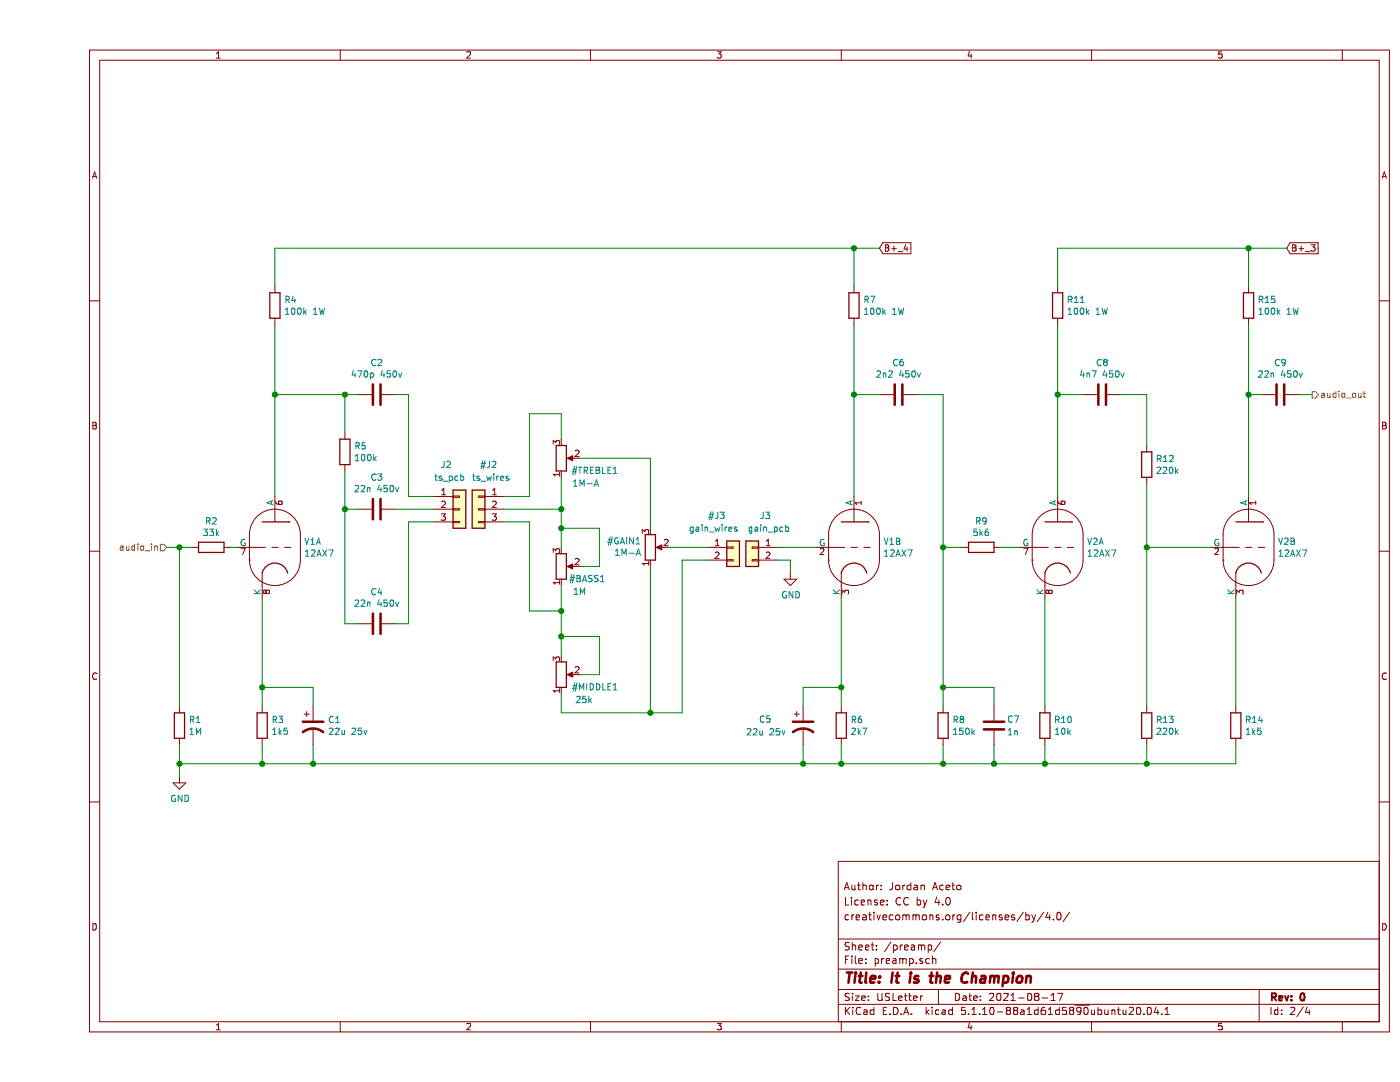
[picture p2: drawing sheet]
EESchema Schematic File Version 4
EELAYER 30 0
EELAYER END
$Descr USLetter 11000 8500
encoding utf-8
Sheet 2 4
Title "It is the Champion"
Date "2021-08-17"
Rev "0"
Comp ""
Comment1 "creativecommons.org/licenses/by/4.0/"
Comment2 "License: CC by 4.0"
Comment3 "Author: Jordan Aceto"
Comment4 ""
$EndDescr
Wire Wire Line
	1850 2550 1850 3100
$Comp
L Device:R R3
U 1 1
P 1750 5700
F 0 "R3" H 1820 5746 50  0000 L CNN
F 1 "1k5" H 1820 5655 50  0000 L CNN
F 2 "Resistor_THT:R_Axial_DIN0414_L11.9mm_D4.5mm_P20.32mm_Horizontal" V 1680 5700 50  0001 C CNN
F 3 "~" H 1750 5700 50  0001 C CNN
	1    1750 5700
	1    0    0    -1  
$EndComp
$Comp
L Device:CP1 C1
U 1 1
P 2150 5700
F 0 "C1" H 2265 5746 50  0000 L CNN
F 1 "22u 25v" H 2265 5655 50  0000 L CNN
F 2 "Capacitor_THT:CP_Radial_D6.3mm_P2.50mm" H 2150 5700 50  0001 C CNN
F 3 "~" H 2150 5700 50  0001 C CNN
	1    2150 5700
	1    0    0    -1  
$EndComp
Wire Wire Line
	2150 5550 2150 5400
Wire Wire Line
	2150 5400 1750 5400
Wire Wire Line
	1750 5400 1750 5550
Wire Wire Line
	1750 5400 1750 4700
Connection ~ 1750 5400
Wire Wire Line
	1750 5850 1750 6000
Wire Wire Line
	1750 6000 2150 6000
Wire Wire Line
	2150 6000 2150 5850
$Comp
L Device:R R2
U 1 1
P 1350 4300
F 0 "R2" V 1143 4300 50  0000 C CNN
F 1 "33k" V 1234 4300 50  0000 C CNN
F 2 "Resistor_THT:R_Axial_DIN0414_L11.9mm_D4.5mm_P20.32mm_Horizontal" V 1280 4300 50  0001 C CNN
F 3 "~" H 1350 4300 50  0001 C CNN
	1    1350 4300
	0    1    1    0   
$EndComp
$Comp
L Device:R R1
U 1 1
P 1100 5700
F 0 "R1" H 1170 5746 50  0000 L CNN
F 1 "1M" H 1170 5655 50  0000 L CNN
F 2 "Resistor_THT:R_Axial_DIN0414_L11.9mm_D4.5mm_P20.32mm_Horizontal" V 1030 5700 50  0001 C CNN
F 3 "~" H 1100 5700 50  0001 C CNN
	1    1100 5700
	1    0    0    -1  
$EndComp
Wire Wire Line
	1100 5550 1100 4300
Wire Wire Line
	1100 4300 1200 4300
Text HLabel 1000 4300 0    50   Input ~ 0
audio_in
Connection ~ 1100 4300
$Comp
L Device:C C2
U 1 1
P 2650 3100
F 0 "C2" V 2398 3100 50  0000 C CNN
F 1 "470p 450v" V 2489 3100 50  0000 C CNN
F 2 "Capacitor_THT:C_Axial_L12.0mm_D6.5mm_P20.00mm_Horizontal" H 2688 2950 50  0001 C CNN
F 3 "~" H 2650 3100 50  0001 C CNN
	1    2650 3100
	0    1    1    0   
$EndComp
$Comp
L Device:C C3
U 1 1
P 2650 4000
F 0 "C3" V 2398 4000 50  0000 C CNN
F 1 "22n 450v" V 2489 4000 50  0000 C CNN
F 2 "Capacitor_THT:C_Axial_L17.0mm_D6.5mm_P25.00mm_Horizontal" H 2688 3850 50  0001 C CNN
F 3 "~" H 2650 4000 50  0001 C CNN
	1    2650 4000
	0    1    1    0   
$EndComp
$Comp
L Device:C C4
U 1 1
P 2650 4900
F 0 "C4" V 2398 4900 50  0000 C CNN
F 1 "22n 450v" V 2489 4900 50  0000 C CNN
F 2 "Capacitor_THT:C_Axial_L17.0mm_D6.5mm_P25.00mm_Horizontal" H 2688 4750 50  0001 C CNN
F 3 "~" H 2650 4900 50  0001 C CNN
	1    2650 4900
	0    1    1    0   
$EndComp
$Comp
L Device:R R5
U 1 1
P 2400 3550
F 0 "R5" H 2470 3596 50  0000 L CNN
F 1 "100k" H 2470 3505 50  0000 L CNN
F 2 "Resistor_THT:R_Axial_DIN0414_L11.9mm_D4.5mm_P20.32mm_Horizontal" V 2330 3550 50  0001 C CNN
F 3 "~" H 2400 3550 50  0001 C CNN
	1    2400 3550
	1    0    0    -1  
$EndComp
$Comp
L Device:R_POT #TREBLE1
U 1 1
P 4100 3600
F 0 "#TREBLE1" H 4550 3700 50  0000 R CNN
F 1 "1M-A" H 4400 3800 50  0000 R CNN
F 2 "" H 4100 3600 50  0001 C CNN
F 3 "~" H 4100 3600 50  0001 C CNN
	1    4100 3600
	1    0    0    1   
$EndComp
$Comp
L Device:R_POT #BASS1
U 1 1
P 4100 4450
F 0 "#BASS1" H 4450 4550 50  0000 R CNN
F 1 "1M" H 4300 4650 50  0000 R CNN
F 2 "" H 4100 4450 50  0001 C CNN
F 3 "~" H 4100 4450 50  0001 C CNN
	1    4100 4450
	1    0    0    1   
$EndComp
$Comp
L Device:R_POT #GAIN1
U 1 1
P 4800 4300
F 0 "#GAIN1" H 4730 4254 50  0000 R CNN
F 1 "1M-A" H 4730 4345 50  0000 R CNN
F 2 "" H 4800 4300 50  0001 C CNN
F 3 "~" H 4800 4300 50  0001 C CNN
	1    4800 4300
	1    0    0    1   
$EndComp
Wire Wire Line
	4100 3450 4100 3250
Wire Wire Line
	2500 3100 2400 3100
Wire Wire Line
	2400 3100 2400 3400
Wire Wire Line
	2500 4000 2400 4000
Wire Wire Line
	2400 4000 2400 3700
Wire Wire Line
	4100 4300 4100 4150
Wire Wire Line
	4250 4450 4400 4450
Wire Wire Line
	4400 4450 4400 4150
Wire Wire Line
	4400 4150 4100 4150
Connection ~ 4100 4150
Wire Wire Line
	2400 4000 2400 4900
Wire Wire Line
	2400 4900 2500 4900
Connection ~ 2400 4000
Wire Wire Line
	4100 5150 4100 5000
Wire Wire Line
	4250 5300 4400 5300
Wire Wire Line
	4400 5300 4400 5000
Wire Wire Line
	4400 5000 4100 5000
Connection ~ 4100 5000
Wire Wire Line
	2400 3100 1850 3100
Connection ~ 2400 3100
Connection ~ 1850 3100
Wire Wire Line
	4800 4150 4800 3600
Wire Wire Line
	4800 3600 4250 3600
Wire Wire Line
	8000 2550 8000 3100
$Comp
L Device:C C6
U 1 1
P 6750 3100
F 0 "C6" V 6498 3100 50  0000 C CNN
F 1 "2n2 450v" V 6589 3100 50  0000 C CNN
F 2 "Capacitor_THT:C_Axial_L12.0mm_D6.5mm_P20.00mm_Horizontal" H 6788 2950 50  0001 C CNN
F 3 "~" H 6750 3100 50  0001 C CNN
	1    6750 3100
	0    1    1    0   
$EndComp
Wire Wire Line
	6600 3100 6400 3100
Connection ~ 6400 3100
Wire Wire Line
	6400 3100 6400 3900
$Comp
L Device:R R6
U 1 1
P 6300 5700
F 0 "R6" H 6370 5746 50  0000 L CNN
F 1 "2k7" H 6370 5655 50  0000 L CNN
F 2 "Resistor_THT:R_Axial_DIN0414_L11.9mm_D4.5mm_P20.32mm_Horizontal" V 6230 5700 50  0001 C CNN
F 3 "~" H 6300 5700 50  0001 C CNN
	1    6300 5700
	1    0    0    -1  
$EndComp
$Comp
L Device:R R10
U 1 1
P 7900 5700
F 0 "R10" H 7970 5746 50  0000 L CNN
F 1 "10k" H 7970 5655 50  0000 L CNN
F 2 "Resistor_THT:R_Axial_DIN0414_L11.9mm_D4.5mm_P20.32mm_Horizontal" V 7830 5700 50  0001 C CNN
F 3 "~" H 7900 5700 50  0001 C CNN
	1    7900 5700
	1    0    0    -1  
$EndComp
Wire Wire Line
	7900 4700 7900 5550
$Comp
L Device:R R8
U 1 1
P 7100 5700
F 0 "R8" H 7170 5746 50  0000 L CNN
F 1 "150k" H 7170 5655 50  0000 L CNN
F 2 "Resistor_THT:R_Axial_DIN0414_L11.9mm_D4.5mm_P20.32mm_Horizontal" V 7030 5700 50  0001 C CNN
F 3 "~" H 7100 5700 50  0001 C CNN
	1    7100 5700
	1    0    0    -1  
$EndComp
Wire Wire Line
	1100 5850 1100 6000
Connection ~ 1750 6000
Wire Wire Line
	6300 6000 6300 5850
Connection ~ 2150 6000
Wire Wire Line
	7900 6000 7900 5850
Connection ~ 6300 6000
Wire Wire Line
	7100 5850 7100 6000
Connection ~ 7100 6000
Wire Wire Line
	7100 6000 7500 6000
Wire Wire Line
	7100 5550 7100 5400
Wire Wire Line
	7100 3100 6900 3100
Connection ~ 1100 6000
$Comp
L Device:R R9
U 1 1
P 7400 4300
F 0 "R9" V 7193 4300 50  0000 C CNN
F 1 "5k6" V 7284 4300 50  0000 C CNN
F 2 "Resistor_THT:R_Axial_DIN0414_L11.9mm_D4.5mm_P20.32mm_Horizontal" V 7330 4300 50  0001 C CNN
F 3 "~" H 7400 4300 50  0001 C CNN
	1    7400 4300
	0    1    1    0   
$EndComp
Wire Wire Line
	7550 4300 7700 4300
Wire Wire Line
	7250 4300 7100 4300
Connection ~ 7100 4300
Wire Wire Line
	7100 4300 7100 3100
$Comp
L Device:C C8
U 1 1
P 8350 3100
F 0 "C8" V 8098 3100 50  0000 C CNN
F 1 "4n7 450v" V 8189 3100 50  0000 C CNN
F 2 "Capacitor_THT:C_Axial_L12.0mm_D6.5mm_P20.00mm_Horizontal" H 8388 2950 50  0001 C CNN
F 3 "~" H 8350 3100 50  0001 C CNN
	1    8350 3100
	0    1    1    0   
$EndComp
Wire Wire Line
	8200 3100 8000 3100
Connection ~ 8000 3100
Wire Wire Line
	8000 3100 8000 3900
Wire Wire Line
	6400 1950 1850 1950
Wire Wire Line
	1850 1950 1850 2250
Wire Wire Line
	9500 1950 8000 1950
Wire Wire Line
	8000 1950 8000 2250
Text GLabel 6600 1950 2    50   Input ~ 0
B+_4
Wire Wire Line
	6600 1950 6400 1950
Wire Wire Line
	6400 1950 6400 2250
Wire Wire Line
	6400 2550 6400 3100
$Comp
L Device:CP1 C5
U 1 1
P 6000 5700
F 0 "C5" H 5650 5750 50  0000 L CNN
F 1 "22u 25v" H 5550 5650 50  0000 L CNN
F 2 "Capacitor_THT:CP_Radial_D6.3mm_P2.50mm" H 6000 5700 50  0001 C CNN
F 3 "~" H 6000 5700 50  0001 C CNN
	1    6000 5700
	1    0    0    -1  
$EndComp
Wire Wire Line
	6000 5850 6000 6000
Wire Wire Line
	1500 4300 1550 4300
Wire Wire Line
	1850 3100 1850 3900
$Comp
L Device:R R13
U 1 1
P 8700 5700
F 0 "R13" H 8770 5746 50  0000 L CNN
F 1 "220k" H 8770 5655 50  0000 L CNN
F 2 "Resistor_THT:R_Axial_DIN0414_L11.9mm_D4.5mm_P20.32mm_Horizontal" V 8630 5700 50  0001 C CNN
F 3 "~" H 8700 5700 50  0001 C CNN
	1    8700 5700
	1    0    0    -1  
$EndComp
Wire Wire Line
	8700 6000 8700 5850
Connection ~ 7900 6000
Wire Wire Line
	8700 5550 8700 4300
$Comp
L Device:R R14
U 1 1
P 9400 5700
F 0 "R14" H 9470 5746 50  0000 L CNN
F 1 "1k5" H 9470 5655 50  0000 L CNN
F 2 "Resistor_THT:R_Axial_DIN0414_L11.9mm_D4.5mm_P20.32mm_Horizontal" V 9330 5700 50  0001 C CNN
F 3 "~" H 9400 5700 50  0001 C CNN
	1    9400 5700
	1    0    0    -1  
$EndComp
Wire Wire Line
	9400 6000 9400 5850
Wire Wire Line
	9400 5550 9400 4700
$Comp
L Device:C C9
U 1 1
P 9750 3100
F 0 "C9" V 9498 3100 50  0000 C CNN
F 1 "22n 450v" V 9589 3100 50  0000 C CNN
F 2 "Capacitor_THT:C_Axial_L17.0mm_D6.5mm_P25.00mm_Horizontal" H 9788 2950 50  0001 C CNN
F 3 "~" H 9750 3100 50  0001 C CNN
	1    9750 3100
	0    1    1    0   
$EndComp
Text GLabel 9800 1950 2    50   Input ~ 0
B+_3
Wire Wire Line
	9800 1950 9500 1950
Wire Wire Line
	9500 1950 9500 2250
Wire Wire Line
	9500 3900 9500 3100
Wire Wire Line
	9600 3100 9500 3100
Connection ~ 9500 3100
Wire Wire Line
	9500 3100 9500 2550
Wire Wire Line
	7900 6000 8700 6000
Wire Wire Line
	8700 4300 9200 4300
Connection ~ 8700 6000
Wire Wire Line
	8700 6000 9400 6000
$Comp
L Device:R R12
U 1 1
P 8700 3650
F 0 "R12" H 8770 3696 50  0000 L CNN
F 1 "220k" H 8770 3605 50  0000 L CNN
F 2 "Resistor_THT:R_Axial_DIN0414_L11.9mm_D4.5mm_P20.32mm_Horizontal" V 8630 3650 50  0001 C CNN
F 3 "~" H 8700 3650 50  0001 C CNN
	1    8700 3650
	1    0    0    -1  
$EndComp
Wire Wire Line
	8700 3800 8700 4300
Connection ~ 8700 4300
Wire Wire Line
	8700 3500 8700 3100
Wire Wire Line
	8500 3100 8700 3100
$Comp
L Device:R R15
U 1 1
P 9500 2400
F 0 "R15" H 9570 2446 50  0000 L CNN
F 1 "100k 1W" H 9570 2355 50  0000 L CNN
F 2 "Resistor_THT:R_Axial_DIN0414_L11.9mm_D4.5mm_P20.32mm_Horizontal" V 9430 2400 50  0001 C CNN
F 3 "~" H 9500 2400 50  0001 C CNN
	1    9500 2400
	1    0    0    -1  
$EndComp
$Comp
L Device:R R11
U 1 1
P 8000 2400
F 0 "R11" H 8070 2446 50  0000 L CNN
F 1 "100k 1W" H 8070 2355 50  0000 L CNN
F 2 "Resistor_THT:R_Axial_DIN0414_L11.9mm_D4.5mm_P20.32mm_Horizontal" V 7930 2400 50  0001 C CNN
F 3 "~" H 8000 2400 50  0001 C CNN
	1    8000 2400
	1    0    0    -1  
$EndComp
$Comp
L Device:R R7
U 1 1
P 6400 2400
F 0 "R7" H 6470 2446 50  0000 L CNN
F 1 "100k 1W" H 6470 2355 50  0000 L CNN
F 2 "Resistor_THT:R_Axial_DIN0414_L11.9mm_D4.5mm_P20.32mm_Horizontal" V 6330 2400 50  0001 C CNN
F 3 "~" H 6400 2400 50  0001 C CNN
	1    6400 2400
	1    0    0    -1  
$EndComp
Connection ~ 6400 1950
Connection ~ 9500 1950
$Comp
L custom_parts:12AX7 V1
U 1 1
P 1850 4300
F 0 "V1" H 2078 4346 50  0000 L CNN
F 1 "12AX7" H 2078 4255 50  0000 L CNN
F 2 "custom_footprints:belton_9_pin_pcb_mount_socket" H 2120 3900 50  0001 C CNN
F 3 "http://www.r-type.org/pdfs/ecc81.pdf" H 1850 4300 50  0001 C CNN
	1    1850 4300
	1    0    0    -1  
$EndComp
$Comp
L custom_parts:12AX7 V1
U 2 1
P 6400 4300
F 0 "V1" H 6628 4346 50  0000 L CNN
F 1 "12AX7" H 6628 4255 50  0000 L CNN
F 2 "custom_footprints:belton_9_pin_pcb_mount_socket" H 6670 3900 50  0001 C CNN
F 3 "http://www.r-type.org/pdfs/ecc81.pdf" H 6400 4300 50  0001 C CNN
	2    6400 4300
	1    0    0    -1  
$EndComp
$Comp
L custom_parts:12AX7 V2
U 1 1
P 8000 4300
F 0 "V2" H 8228 4346 50  0000 L CNN
F 1 "12AX7" H 8228 4255 50  0000 L CNN
F 2 "custom_footprints:belton_9_pin_pcb_mount_socket" H 8270 3900 50  0001 C CNN
F 3 "http://www.r-type.org/pdfs/ecc81.pdf" H 8000 4300 50  0001 C CNN
	1    8000 4300
	1    0    0    -1  
$EndComp
$Comp
L custom_parts:12AX7 V2
U 2 1
P 9500 4300
F 0 "V2" H 9728 4346 50  0000 L CNN
F 1 "12AX7" H 9728 4255 50  0000 L CNN
F 2 "custom_footprints:belton_9_pin_pcb_mount_socket" H 9770 3900 50  0001 C CNN
F 3 "http://www.r-type.org/pdfs/ecc81.pdf" H 9500 4300 50  0001 C CNN
	2    9500 4300
	1    0    0    -1  
$EndComp
$Comp
L Device:C C7
U 1 1
P 7500 5700
F 0 "C7" H 7600 5750 50  0000 L CNN
F 1 "1n" H 7600 5650 50  0000 L CNN
F 2 "Capacitor_THT:C_Axial_L12.0mm_D6.5mm_P20.00mm_Horizontal" H 7538 5550 50  0001 C CNN
F 3 "~" H 7500 5700 50  0001 C CNN
	1    7500 5700
	1    0    0    -1  
$EndComp
Wire Wire Line
	7500 5550 7500 5400
Wire Wire Line
	7500 5400 7100 5400
Connection ~ 7100 5400
Wire Wire Line
	7100 5400 7100 4300
Wire Wire Line
	7500 5850 7500 6000
Connection ~ 7500 6000
Wire Wire Line
	7500 6000 7900 6000
$Comp
L Device:R R4
U 1 1
P 1850 2400
F 0 "R4" H 1920 2446 50  0000 L CNN
F 1 "100k 1W" H 1920 2355 50  0000 L CNN
F 2 "Resistor_THT:R_Axial_DIN0414_L11.9mm_D4.5mm_P20.32mm_Horizontal" V 1780 2400 50  0001 C CNN
F 3 "~" H 1850 2400 50  0001 C CNN
	1    1850 2400
	1    0    0    -1  
$EndComp
Text HLabel 10000 3100 2    50   Output ~ 0
audio_out
Wire Wire Line
	1100 6100 1100 6000
$Comp
L power:GND #PWR01
U 1 1
P 1100 6100
F 0 "#PWR01" H 1100 5850 50  0001 C CNN
F 1 "GND" H 1105 5927 50  0000 C CNN
F 2 "" H 1100 6100 50  0001 C CNN
F 3 "" H 1100 6100 50  0001 C CNN
	1    1100 6100
	1    0    0    -1  
$EndComp
Wire Wire Line
	9900 3100 10000 3100
Wire Wire Line
	1000 4300 1100 4300
Wire Wire Line
	1100 6000 1750 6000
$Comp
L Connector_Generic:Conn_01x02 J3
U 1 1
P 5600 4300
F 0 "J3" H 5450 4550 50  0000 L CNN
F 1 "gain_pcb" H 5300 4450 50  0000 L CNN
F 2 "custom_footprints:signal_wire_connector_2" H 5600 4300 50  0001 C CNN
F 3 "~" H 5600 4300 50  0001 C CNN
	1    5600 4300
	-1   0    0    -1  
$EndComp
$Comp
L Connector_Generic:Conn_01x02 #J3
U 1 1
P 5450 4300
F 0 "#J3" H 5250 4550 50  0000 L CNN
F 1 "gain_wires" H 5100 4450 50  0000 L CNN
F 2 "" H 5450 4300 50  0001 C CNN
F 3 "~" H 5450 4300 50  0001 C CNN
	1    5450 4300
	1    0    0    -1  
$EndComp
$Comp
L power:GND #PWR0106
U 1 1
P 5900 4500
F 0 "#PWR0106" H 5900 4250 50  0001 C CNN
F 1 "GND" H 5905 4327 50  0000 C CNN
F 2 "" H 5900 4500 50  0001 C CNN
F 3 "" H 5900 4500 50  0001 C CNN
	1    5900 4500
	1    0    0    -1  
$EndComp
Wire Wire Line
	5900 4500 5900 4400
Wire Wire Line
	5900 4400 5800 4400
Wire Wire Line
	5050 4400 5250 4400
Wire Wire Line
	4100 3750 4100 4000
Wire Wire Line
	4100 4600 4100 4800
Connection ~ 6000 6000
Wire Wire Line
	6000 6000 6300 6000
Wire Wire Line
	6300 6000 7100 6000
Wire Wire Line
	6300 4700 6300 5400
Wire Wire Line
	6000 5550 6000 5400
Wire Wire Line
	6000 5400 6300 5400
Connection ~ 6300 5400
Wire Wire Line
	6300 5400 6300 5550
Wire Wire Line
	3650 3900 3850 3900
Wire Wire Line
	3850 3900 3850 3250
Wire Wire Line
	3850 3250 4100 3250
Wire Wire Line
	3100 4000 2800 4000
Wire Wire Line
	3100 3900 2900 3900
Wire Wire Line
	2900 3900 2900 3100
Wire Wire Line
	2900 3100 2800 3100
Wire Wire Line
	2800 4900 2900 4900
Wire Wire Line
	2900 4900 2900 4100
Wire Wire Line
	2900 4100 3100 4100
Wire Wire Line
	3650 4000 4100 4000
Connection ~ 4100 4000
Wire Wire Line
	4100 4000 4100 4150
Wire Wire Line
	4100 4800 3850 4800
Wire Wire Line
	3850 4800 3850 4100
Wire Wire Line
	3850 4100 3650 4100
Connection ~ 4100 4800
Wire Wire Line
	4100 4800 4100 5000
Wire Wire Line
	5800 4300 6100 4300
Wire Wire Line
	4950 4300 5250 4300
Wire Wire Line
	2150 6000 6000 6000
Wire Wire Line
	4100 5600 4100 5450
Wire Wire Line
	4100 5600 4800 5600
Wire Wire Line
	5050 5600 4800 5600
Wire Wire Line
	5050 4400 5050 5600
Connection ~ 4800 5600
Wire Wire Line
	4800 5600 4800 4450
$Comp
L Connector_Generic:Conn_01x03 J2
U 1 1
P 3300 4000
F 0 "J2" H 3150 4350 50  0000 L CNN
F 1 "ts_pcb" H 3100 4250 50  0000 L CNN
F 2 "custom_footprints:signal_wire_connector_3" H 3300 4000 50  0001 C CNN
F 3 "~" H 3300 4000 50  0001 C CNN
	1    3300 4000
	1    0    0    -1  
$EndComp
$Comp
L Connector_Generic:Conn_01x03 #J2
U 1 1
P 3450 4000
F 0 "#J2" H 3300 4350 50  0000 L CNN
F 1 "ts_wires" H 3200 4250 50  0000 L CNN
F 2 "" H 3450 4000 50  0001 C CNN
F 3 "~" H 3450 4000 50  0001 C CNN
	1    3450 4000
	-1   0    0    -1  
$EndComp
$Comp
L Device:R_POT #MIDDLE1
U 1 1
P 4100 5300
F 0 "#MIDDLE1" H 4550 5400 50  0000 R CNN
F 1 "25k" H 4350 5500 50  0000 R CNN
F 2 "" H 4100 5300 50  0001 C CNN
F 3 "~" H 4100 5300 50  0001 C CNN
	1    4100 5300
	1    0    0    1   
$EndComp
$EndSCHEMATC
